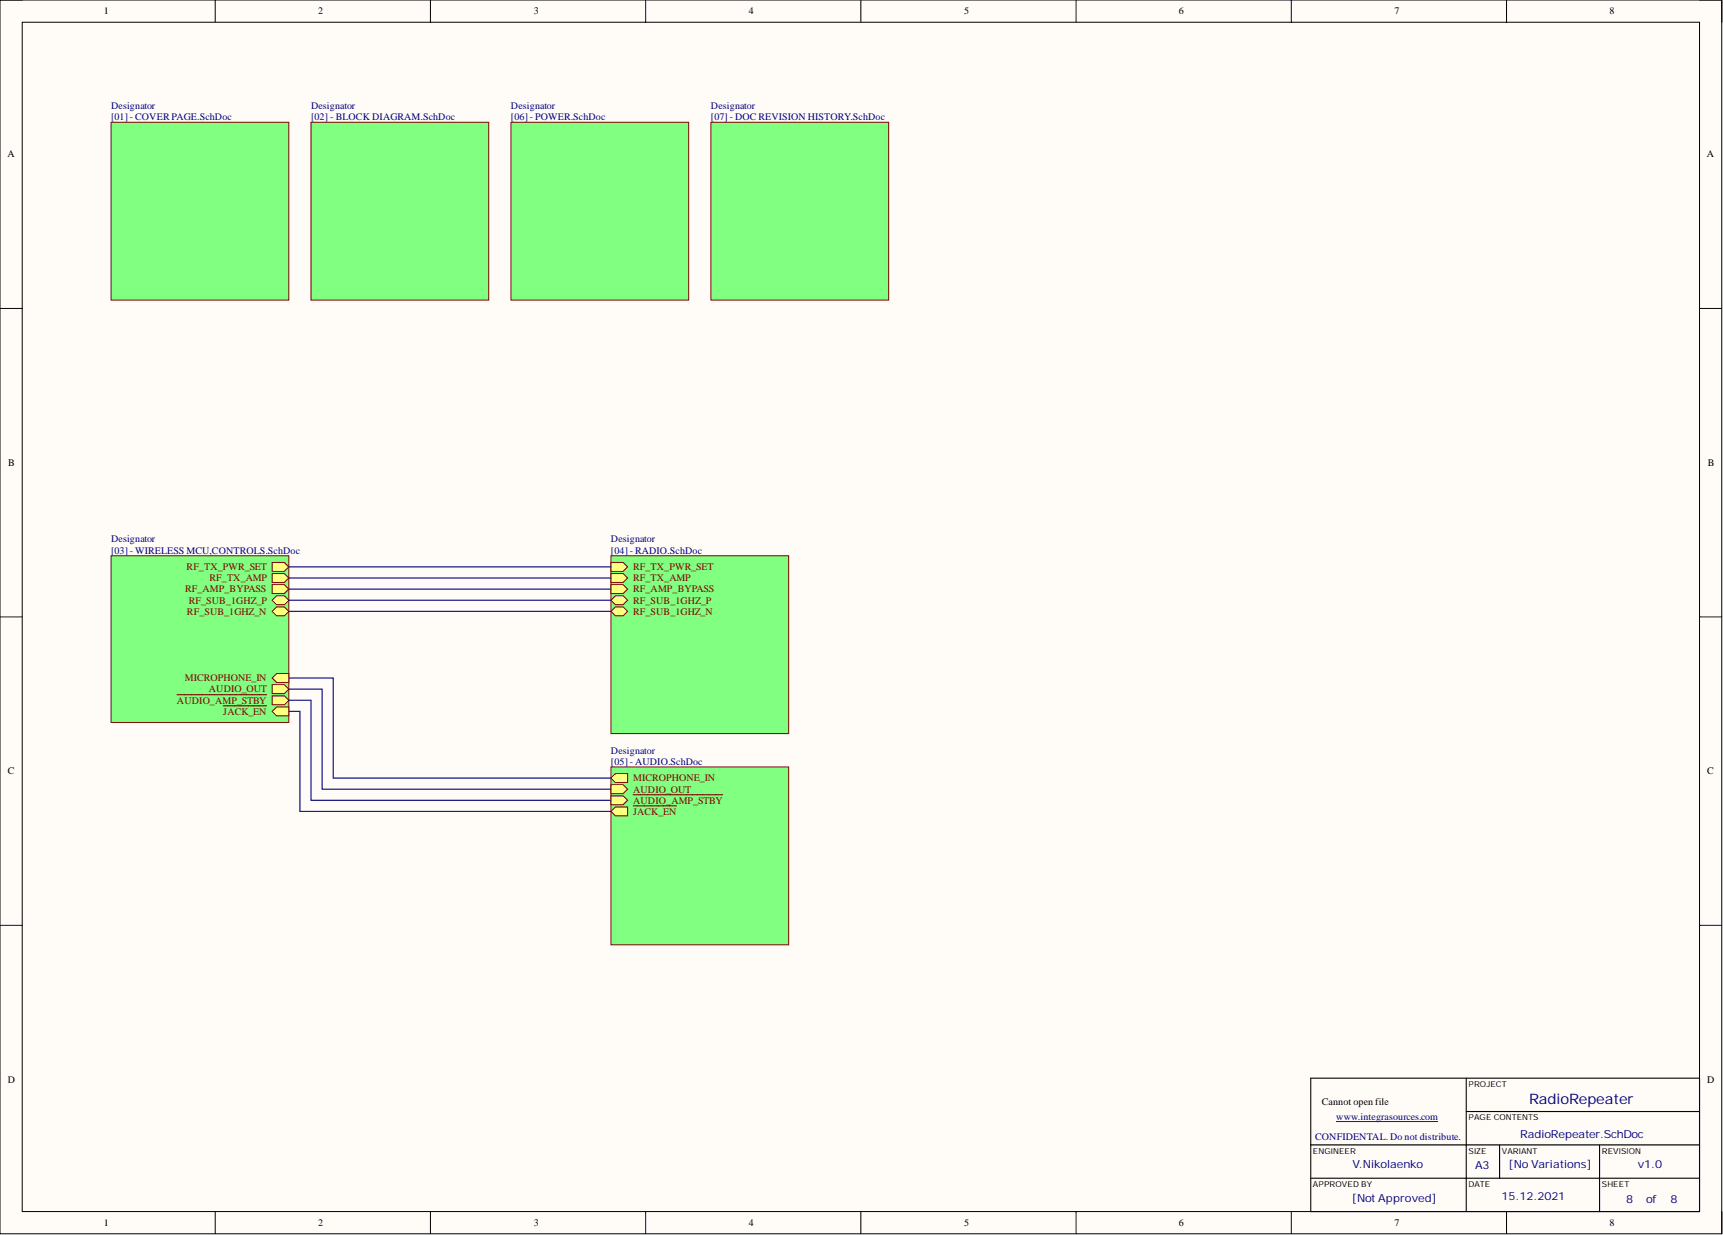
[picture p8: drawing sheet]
<svg xmlns="http://www.w3.org/2000/svg" width="393mm" height="282mm" viewBox="0 0 393 282" stroke-linecap="round" stroke-linejoin="round" font-family="sans-serif">
<path d="M0 0h393.1v281.6h-393.1z" fill-rule="evenodd" fill="#fffcf8"/>
<path d="M0 0h393.1v281.6h-393.1z" fill="none" stroke="#000" stroke-width=".23"/>
<path d="M5.1 5.1h382.9v271.4h-382.9z" fill-rule="evenodd" fill="#fffcf8"/>
<g fill="none" stroke="#000" stroke-width=".23">
<path d="M0 0h5.1M5.1 5.1h382.9v271.4h-382.9zM49.1 0v5.1M98.3 0v5.1M147.4 0v5.1M196.5 0v5.1M245.7 0v5.1M294.8 0v5.1M343.9 0v5.1M388 0h5.1v5.1M0 70.4h5.1M388 70.4h5.1"/>
<path d="M0 140.8h5.1M388 140.8h5.1M0 211.2h5.1M388 211.2h5.1M49.1 276.5v5.1M98.3 276.5v5.1M147.4 276.5v5.1M196.5 276.5v5.1M245.7 276.5v5.1M294.8 276.5v5.1M343.9 276.5v5.1M393.1 276.5v5.1"/>
</g>
<path d="M25.4 27.9h40.5v40.6h-40.5z" fill-rule="evenodd" fill="#80ff80"/>
<path d="M25.4 27.9h40.5v40.6h-40.5z" fill="none" stroke="#800000" stroke-width=".23"/>
<path d="M71 27.9h40.6v40.6h-40.6z" fill-rule="evenodd" fill="#80ff80"/>
<path d="M71 27.9h40.6v40.6h-40.6z" fill="none" stroke="#800000" stroke-width=".23"/>
<path d="M162.3 27.9h40.6v40.6h-40.6z" fill-rule="evenodd" fill="#80ff80"/>
<path d="M162.3 27.9h40.6v40.6h-40.6z" fill="none" stroke="#800000" stroke-width=".23"/>
<path d="M299.2 246.1h88.8v30.4h-88.8zM334.7 246.1v30.4M334.7 253.7h53.3M299.2 261.3h88.8M299.2 268.9h88.8M342.3 261.3v7.6M365.2 261.3v15.2" fill="none" stroke="#000" stroke-width=".25"/>
<path d="M305.1 256h23.1" fill="none" stroke="#000080" stroke-width=".23"/>
<path d="M25.4 126.8h40.5v38.1h-40.5z" fill-rule="evenodd" fill="#80ff80"/>
<path d="M25.4 126.8h40.5v38.1h-40.5z" fill="none" stroke="#800000" stroke-width=".23"/>
<path d="M62.1 130.9h2.8l1 1-1 1h-2.8z" fill-rule="evenodd" fill="#ffff80"/>
<path d="M62.1 130.9h2.8l1 1-1 1h-2.8z" fill="none" stroke="#800000" stroke-width=".23"/>
<path d="M62.1 133.4h2.8l1 1.1-1 1h-2.8z" fill-rule="evenodd" fill="#ffff80"/>
<path d="M62.1 133.4h2.8l1 1.1-1 1h-2.8z" fill="none" stroke="#800000" stroke-width=".23"/>
<path d="M62.1 128.4h2.8l1 1-1 1h-2.8z" fill-rule="evenodd" fill="#ffff80"/>
<path d="M62.1 128.4h2.8l1 1-1 1h-2.8z" fill="none" stroke="#800000" stroke-width=".23"/>
<path d="M63.1 153.7h2.8v2.1h-2.8l-1-1z" fill-rule="evenodd" fill="#ffff80"/>
<path d="M63.1 153.7h2.8v2.1h-2.8l-1-1z" fill="none" stroke="#800000" stroke-width=".23"/>
<path d="M62.1 156.3h2.8l1 1-1 1h-2.8z" fill-rule="evenodd" fill="#ffff80"/>
<path d="M62.1 156.3h2.8l1 1-1 1h-2.8z" fill="none" stroke="#800000" stroke-width=".23"/>
<path d="M62.1 158.8h2.8l1 1-1 1h-2.8z" fill-rule="evenodd" fill="#ffff80"/>
<path d="M62.1 158.8h2.8l1 1-1 1h-2.8z" fill="none" stroke="#800000" stroke-width=".23"/>
<path d="M40.4 158.6h20.5" fill="none" stroke="#800000" stroke-width=".25"/>
<path d="M63.1 161.3h2.8v2.1h-2.8l-1-1z" fill-rule="evenodd" fill="#ffff80"/>
<path d="M63.1 161.3h2.8v2.1h-2.8l-1-1z" fill="none" stroke="#800000" stroke-width=".23"/>
<path d="M51 161.1h9.9" fill="none" stroke="#800000" stroke-width=".25"/>
<path d="M63.1 136h1.8l1 1-1 1h-1.8l-1-1z" fill-rule="evenodd" fill="#ffff80"/>
<path d="M63.1 136h1.8l1 1-1 1h-1.8l-1-1z" fill="none" stroke="#800000" stroke-width=".23"/>
<path d="M63.1 138.5h1.8l1 1-1 1h-1.8l-1-1z" fill-rule="evenodd" fill="#ffff80"/>
<path d="M63.1 138.5h1.8l1 1-1 1h-1.8l-1-1z" fill="none" stroke="#800000" stroke-width=".23"/>
<path d="M139.5 126.8h40.5v40.6h-40.5z" fill-rule="evenodd" fill="#80ff80"/>
<path d="M139.5 126.8h40.5v40.6h-40.5z" fill="none" stroke="#800000" stroke-width=".23"/>
<path d="M139.5 128.4h2.8l1 1-1 1h-2.8z" fill-rule="evenodd" fill="#ffff80"/>
<path d="M139.5 128.4h2.8l1 1-1 1h-2.8z" fill="none" stroke="#800000" stroke-width=".23"/>
<path d="M139.5 130.9h2.8l1 1-1 1h-2.8z" fill-rule="evenodd" fill="#ffff80"/>
<path d="M139.5 130.9h2.8l1 1-1 1h-2.8z" fill="none" stroke="#800000" stroke-width=".23"/>
<path d="M139.5 133.4h2.8l1 1.1-1 1h-2.8z" fill-rule="evenodd" fill="#ffff80"/>
<path d="M139.5 133.4h2.8l1 1.1-1 1h-2.8z" fill="none" stroke="#800000" stroke-width=".23"/>
<path d="M140.5 136h1.8l1 1-1 1h-1.8l-1-1z" fill-rule="evenodd" fill="#ffff80"/>
<path d="M140.5 136h1.8l1 1-1 1h-1.8l-1-1z" fill="none" stroke="#800000" stroke-width=".23"/>
<path d="M140.5 138.5h1.8l1 1-1 1h-1.8l-1-1z" fill-rule="evenodd" fill="#ffff80"/>
<path d="M140.5 138.5h1.8l1 1-1 1h-1.8l-1-1z" fill="none" stroke="#800000" stroke-width=".23"/>
<path d="M139.5 175h40.5v40.6h-40.5z" fill-rule="evenodd" fill="#80ff80"/>
<path d="M139.5 175h40.5v40.6h-40.5z" fill="none" stroke="#800000" stroke-width=".23"/>
<path d="M140.5 176.6h2.8v2h-2.8l-1-1z" fill-rule="evenodd" fill="#ffff80"/>
<path d="M140.5 176.6h2.8v2h-2.8l-1-1z" fill="none" stroke="#800000" stroke-width=".23"/>
<path d="M139.5 179.1h2.8l1 1-1 1h-2.8z" fill-rule="evenodd" fill="#ffff80"/>
<path d="M139.5 179.1h2.8l1 1-1 1h-2.8z" fill="none" stroke="#800000" stroke-width=".23"/>
<path d="M139.5 181.6h2.8l1 1.1-1 1h-2.8z" fill-rule="evenodd" fill="#ffff80"/>
<path d="M139.5 181.6h2.8l1 1.1-1 1h-2.8z" fill="none" stroke="#800000" stroke-width=".23"/>
<path d="M144.5 181.4h20.5" fill="none" stroke="#800000" stroke-width=".25"/>
<path d="M140.5 184.2h2.8v2h-2.8l-1-1z" fill-rule="evenodd" fill="#ffff80"/>
<path d="M140.5 184.2h2.8v2h-2.8l-1-1z" fill="none" stroke="#800000" stroke-width=".23"/>
<path d="M144.5 183.9h9.9" fill="none" stroke="#800000" stroke-width=".25"/>
<path d="M116.7 27.9h40.5v40.6h-40.5z" fill-rule="evenodd" fill="#80ff80"/>
<path d="M116.7 27.9h40.5v40.6h-40.5z" fill="none" stroke="#800000" stroke-width=".23"/>
<path d="M65.9 129.4h73.6M65.9 131.9h73.6M65.9 134.5h73.6M65.9 137h73.6M65.9 139.5h73.6M65.9 154.8h10.2v22.8h63.4M65.9 157.3h7.6v22.8h66M65.9 159.8h5.1v22.9h68.5M65.9 162.4h2.6v22.8h71" fill="none" stroke="#000080" stroke-width=".25"/>
<text font-size="3.3" fill="#000080" x="349.1" y="252">RadioRepeater</text>
<g font-size="2.5" fill="#000080">
<text x="347.1" y="259.8">RadioRepeater.SchDoc</text>
<text x="308.8" y="266.6">V.Nikolaenko</text>
<text x="336.8" y="266.9">A3</text>
<text x="344.4" y="266.6">[No Variations]</text>
<text x="373.9" y="266.6">v1.0</text>
<text x="308.6" y="274.2">[Not Approved]</text>
<text x="342.8" y="274">15.12.2021</text>
<text x="371.3" y="274.5">8</text>
<text x="375.8" y="274.5">of</text>
<text x="381.4" y="274.5">8</text>
</g>
<g font-size="2.3">
<text x="23.7" y="3.3">1</text>
<text x="72.6" y="3.3">2</text>
<text x="121.9" y="3.3">3</text>
<text x="170.9" y="3.3">4</text>
<text x="220.1" y="3.3">5</text>
<text x="269.1" y="3.3">6</text>
<text x="318.3" y="3.3">7</text>
<text x="367.4" y="3.3">8</text>
<text x="1.7" y="35.9">A</text>
<text x="389.7" y="35.9">A</text>
<text x="1.9" y="106.4">B</text>
<text x="389.8" y="106.4">B</text>
<text x="1.8" y="176.7">C</text>
<text x="389.8" y="176.7">C</text>
<text x="1.8" y="247.2">D</text>
<text x="389.8" y="247.2">D</text>
<text x="301.8" y="252.2">Cannot open file</text>
<text x="301.8" y="254.7">E:\prj\lib-pcb-design\main_logo.</text>
<text x="301.8" y="257.2">png. File does not exist.</text>
<text x="23.7" y="279.8">1</text>
<text x="72.6" y="279.8">2</text>
<text x="121.9" y="279.8">3</text>
<text x="170.9" y="279.8">4</text>
<text x="220.1" y="279.8">5</text>
<text x="269.1" y="279.8">6</text>
<text x="318.3" y="279.8">7</text>
<text x="367.4" y="279.8">8</text>
</g>
<g font-size="2.3" fill="#000080">
<text x="25.4" y="24.9">Designator</text>
<text x="25.4" y="27.4">[01] - COVER PAGE.SchDoc</text>
<text x="71" y="24.9">Designator</text>
<text x="71" y="27.4">[02] - BLOCK DIAGRAM.SchDoc</text>
<text x="116.7" y="24.9">Designator</text>
<text x="116.7" y="27.4">[06] - POWER.SchDoc</text>
<text x="162.3" y="24.9">Designator</text>
<text x="162.3" y="27.4">[07] - DOC REVISION HISTORY.SchDoc</text>
<text x="25.4" y="123.8">Designator</text>
<text x="139.5" y="123.8">Designator</text>
<text x="25.4" y="126.3">[03] - WIRELESS MCU,CONTROLS.SchDoc</text>
<text x="139.5" y="126.3">[04] - RADIO.SchDoc</text>
<text x="139.5" y="172">Designator</text>
<text x="139.5" y="174.5">[05] - AUDIO.SchDoc</text>
<text x="305.1" y="255.7">www.integrasources.com</text>
<text x="300.2" y="260.3">CONFIDENTAL. Do not distribute.</text>
</g>
<g font-size="2.3" fill="#800000">
<text x="42.6" y="130.1">RF_TX_PWR_SET</text>
<text x="144.5" y="130.1">RF_TX_PWR_SET</text>
<text x="42.3" y="135.2">RF_AMP_BYPASS</text>
<text x="43.1" y="137.8">RF_SUB_1GHZ_P</text>
<text x="47.8" y="132.7">RF_TX_AMP</text>
<text x="144.5" y="132.7">RF_TX_AMP</text>
<text x="144.5" y="135.2">RF_AMP_BYPASS</text>
<text x="144.5" y="137.8">RF_SUB_1GHZ_P</text>
<text x="42.7" y="140.3">RF_SUB_1GHZ_N</text>
<text x="144.5" y="140.3">RF_SUB_1GHZ_N</text>
<text x="42.2" y="155.5">MICROPHONE_IN</text>
<text x="40.4" y="160.6">AUDIO_AMP_STBY</text>
<text x="47.7" y="158">AUDIO_OUT</text>
<text x="51" y="163.1">JACK_EN</text>
<text x="144.5" y="178.3">MICROPHONE_IN</text>
<text x="144.5" y="180.9">AUDIO_OUT</text>
<text x="144.5" y="183.4">AUDIO_AMP_STBY</text>
<text x="144.5" y="186">JACK_EN</text>
</g>
<g font-size="1.9">
<text x="335.2" y="248.1">PROJECT</text>
<text x="335.2" y="255.7">PAGE CONTENTS</text>
<text x="299.7" y="263.3">ENGINEER</text>
<text x="335.2" y="263.3">SIZE</text>
<text x="342.9" y="263.3">VARIANT</text>
<text x="365.7" y="263.3">REVISION</text>
<text x="299.7" y="270.9">APPROVED BY</text>
<text x="335.2" y="270.9">DATE</text>
<text x="365.7" y="270.9">SHEET</text>
</g>
</svg>
